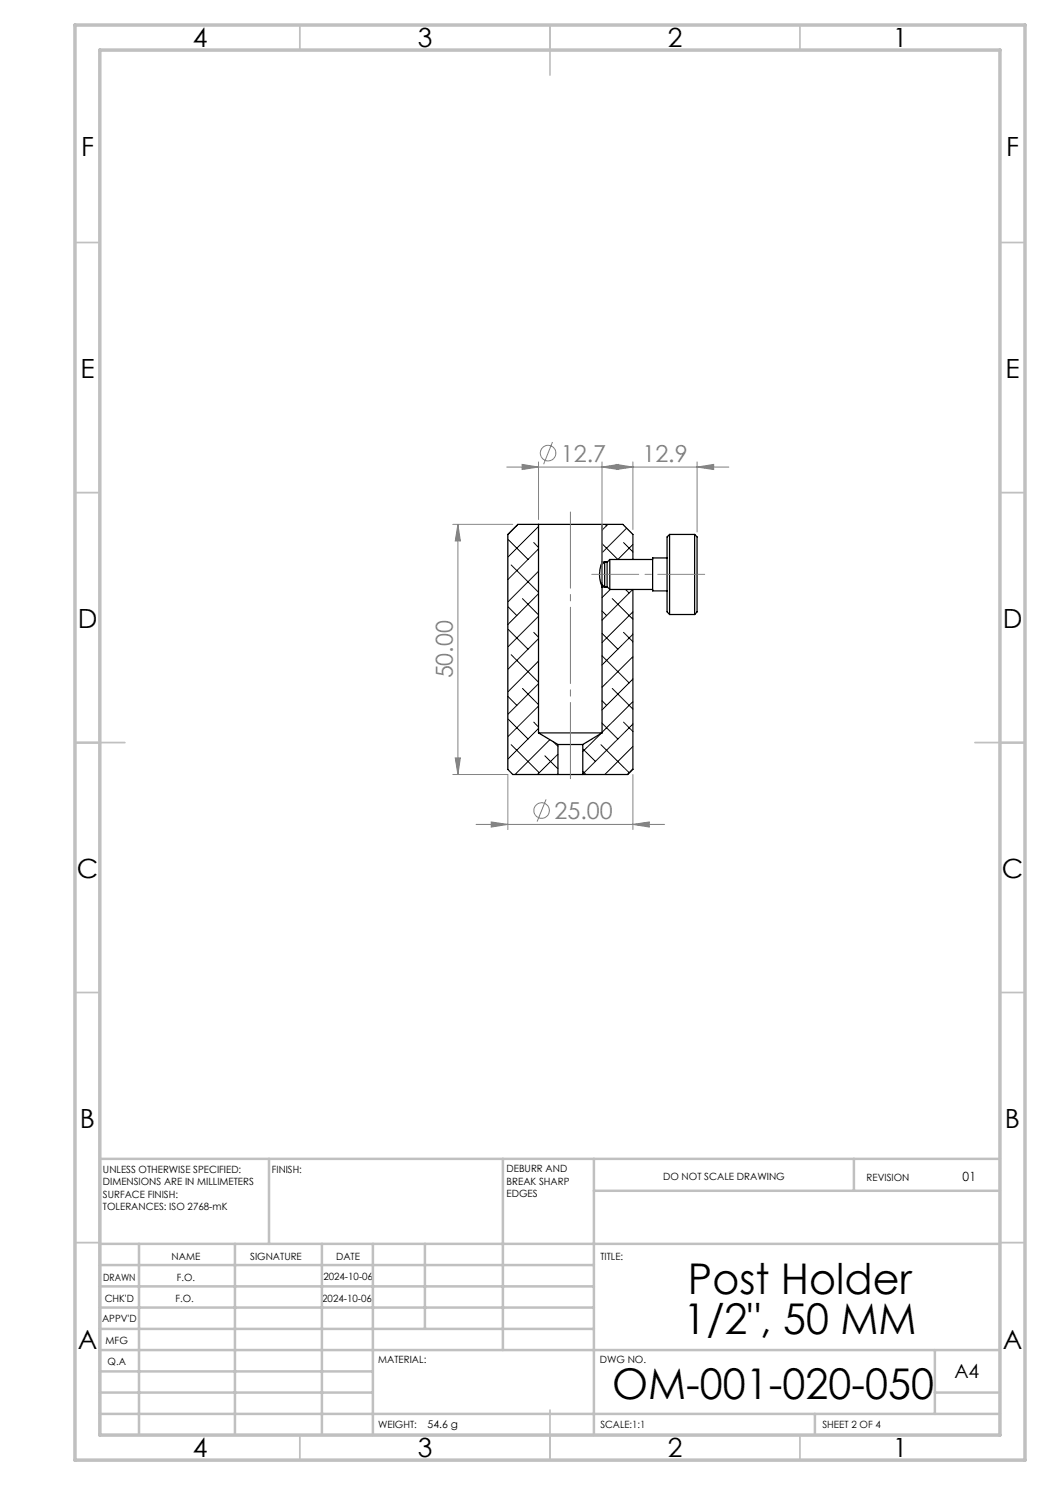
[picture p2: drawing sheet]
<svg xmlns="http://www.w3.org/2000/svg" width="210mm" height="297mm" viewBox="0 0 210 297" stroke-linecap="round" stroke-linejoin="round" font-family="sans-serif">
<g fill="none" stroke="#000" stroke-width=".2">
<path d="M101.6 107.8l4 4.1M102.2 113l5.5 5.5M103.3 105.1l.1 .1M103.6 104.9l-2 2.1M104.5 119.7l3.2 3.3M106.8 108.5l.9 1M107.6 104.9l.1 .1M107.7 105.3l-6.1 6.1M107.7 109.8l-6.1 6.1M107.7 114.3l-6.1 6.1M107.7 118.7l-6.1 6.2M120.4 108.7l3.2 3.2 3-3"/>
<path d="M121.1 104.9l.2 .3M121.6 104.9l-1.2 1.1M122.1 117.9l-1.7 1.6M122.4 119.7l4.2 4.2M124.7 108.5l1.9 1.9M125.1 117.9l.7 .7M125.3 105.7l-4.9 4.9M126.5 117.9l-6.1 6.1M101.6 121.3l1.8 1.8M101.6 139.3l1.8 1.8M101.6 125.8l4 4.1M102.2 130.9l5.5 5.6"/>
<path d="M104.5 137.7l3.2 3.2M106.8 126.5l.9 1M107.7 136.7l-6.1 6.2M107.7 127.7l-6.1 6.2M107.7 123.3l-6.1 6.1M107.7 132.2l-6.1 6.2M120.4 122.2l.9 .9M120.4 126.7l3.2 3.2M120.4 131.2l5.4 5.4M122.4 137.7l4.2 4.1M124.7 126.5l1.9 1.8M126.6 135.8l-6.2 6.2"/>
<path d="M126.6 131.3l-6.2 6.2M126.6 126.9l-6.2 6.1M126.6 122.4l-6.2 6.1M101.6 143.8l4 4M102.2 148.9l5.6 5.6M106.8 144.4l.9 1M107.7 141.2l-6.1 6.2M107.7 145.7l-6.1 6.1M109 151.2l2.6 2.6M110 148l-7 6.9M110.7 148.4l.9 .9M111.6 150.8l-4.1 4.1"/>
<path d="M116.6 149.8l2.5 2.5M116.6 154.3l.6 .6M120.1 146.8l-3.5 3.5M120.2 148.9l5.6 5.6M120.4 140.2l.9 .9M120.4 144.6l3.2 3.2M124.7 144.4l1.9 1.9M126.6 153.8l-1.1 1.1M126.6 149.3l-5.6 5.6M126.6 144.8l-10 10M126.6 140.3l-6.2 6.2"/>
</g>
<g fill="none" stroke="#000" stroke-width=".25">
<path d="M107.7 104.9h12.7M107.7 104.9v41.7M107.7 104.9h-4.1l-2 2v47l1 1h9M120.4 112.9l.5-.5v5l-.5-.5zM120.4 112.4h1v5h-1M120.4 112.4a6.6 6.6 0 0 0 0 5M120.4 104.9v7.5M120.4 117.4v29.2M120.4 104.9h4.2l2 2v5M121.4 117.3l.6 .6M122 111.9v6M122 111.9h8.5"/>
<path d="M122 117.9h8.5M122 111.9l-.6 .6M126.6 117.9v36l-1 1h-9M133.4 111.6h-2.9v6.6h2.9M133.9 106.9v16M133.9 106.9l-.5 .5v15l.5 .5M133.9 106.9h5M138.9 106.9v16M138.9 106.9l.5 .5v15l-.5 .5M133.9 122.9h5M107.7 146.6h12.7M107.7 146.6l3.9 2.3"/>
<path d="M111.6 148.9h5M111.6 154.9h5M111.6 148.9v6M116.6 148.9v6M120.4 146.6l-3.8 2.3"/>
</g>
<g fill="none" stroke="#808080" stroke-width=".2">
<path d="M101.4 93.4h44.4M104.4 92.9l3.3 .5-3.3 .5zM107.7 92.4v11.5M110.5 88.4l-1.8 4.4M120.4 93.4l3.3-.5v1zM120.4 92.4v24M123.3 92.9l3.3 .5-3.3 .5zM126.6 92.4v13.5M139.4 93.4l3.3-.5v1zM139.4 92.4v14M90.6 104.9h12M91.6 104.9l.5 3.3h-1z"/>
<path d="M91.6 104.9v50M90.6 154.9h11v11M91.1 151.6h1l-.5 3.3zM109.2 159.9l-1.8 4.4M126.6 154.9v11M95.2 164.9h37.7M98.2 164.4l3.4 .5-3.4 .5zM126.6 164.9l3.3-.5v1z"/>
<circle cx="109.6" cy="90.6" r="1.55"/>
<circle cx="108.3" cy="162.1" r="1.56"/>
</g>
<path d="M114.1 102.3v53.6" fill="none" stroke="#808080" stroke-width=".2" stroke-dasharray="15.2 1.3 1.3 1.3" stroke-dashoffset="-.1"/>
<path d="M118.4 114.9h22.5" fill="none" stroke="#808080" stroke-width=".2" stroke-dasharray="15.2 1.3 1.3 1.3" stroke-dashoffset="5.9"/>
<g fill="none" stroke="#c0c0c0" stroke-width=".35">
<path d="M60 5v5M110 5v10M160 5v5M15 48.5h5M200 48.5h5M15 98.5h5M200 98.5h5M15 148.5h10M195 148.5h10M15 198.5h5M200 198.5h5M15 248.5h5"/>
<path d="M200 248.5h5M60 287v5M110 282v10M160 287v5"/>
</g>
<g fill="none" stroke="#c0c0c0" stroke-width=".5">
<path d="M53.8 231.8v17M100.6 231.8v38.2M118.8 231.8v55.2M118.8 238.2h81.2M170.8 231.8v6.4M200 231.8h-180v55.2M20 248.8h180M20 257.3h98.8M20 253h98.8M27.8 248.8v38.2M47 248.8v38.2M64.4 248.8v38.2"/>
<path d="M74.6 248.8v38.2M85 248.8v17M20 265.8h98.8M20 261.5h98.8M20 278.5h54.6M20 274.3h54.6M20 270h180M187 278.5h13M187 270v12.8M20 282.8h180M163 282.8v4.2"/>
</g>
<path d="M15 5h190v287h-190zM20 10h180v277h-180z" fill="none" stroke="#c0c0c0" stroke-width=".7"/>
<g fill="#808080">
<path d="M98.2 164.4l3.4 .5-3.4 .5zM126.6 164.9l3.3-.5v1z"/>
<path d="M104.4 92.9l3.3 .5-3.3 .5zM120.4 93.4l3.3-.5v1z"/>
<path d="M139.4 93.4l3.3-.5v1zM123.3 92.9l3.3 .5-3.3 .5z"/>
<path d="M91.6 104.9l.5 3.3h-1zM91.1 151.6h1l-.5 3.3z"/>
</g>
<g font-size="8.5">
<text x="137.6" y="258.8">Post Holder</text>
<text x="136.7" y="266.9">1/2&quot;, 50 MM</text>
<text x="122.4" y="279.7">OM-001-020-050</text>
</g>
<g font-size="5.3">
<text x="38.5" y="9.5">4</text>
<text x="83.5" y="9.5">3</text>
<text x="133.6" y="9.5">2</text>
<text x="178.6" y="9.5">1</text>
<text x="16.2" y="31.3">F</text>
<text x="201.2" y="31.3">F</text>
<text x="16.1" y="75.5">E</text>
<text x="201.1" y="75.5">E</text>
<text x="15.5" y="125.5">D</text>
<text x="200.5" y="125.5">D</text>
<text x="15.4" y="175.5">C</text>
<text x="200.4" y="175.5">C</text>
<text x="16" y="225.5">B</text>
<text x="201" y="225.5">B</text>
<text x="15.5" y="269.8">A</text>
<text x="200.5" y="269.8">A</text>
<text x="38.5" y="291.5">4</text>
<text x="83.5" y="291.5">3</text>
<text x="133.6" y="291.5">2</text>
<text x="178.6" y="291.5">1</text>
</g>
<g font-size="4.7" fill="#808080">
<text x="112.2" y="92.3">12.7</text>
<text x="128.5" y="92.4">12.9</text>
<text x="90.6" y="135.7" transform="rotate(-90 90.6 135.7)">50.00</text>
<text x="110.9" y="163.8">25.00</text>
</g>
<text font-size="3.9" x="190.9" y="275.5">A4</text>
<text font-size="2.5" x="192.5" y="236.1">01</text>
<text font-size="2.1" x="85.5" y="285.6">54.6 g</text>
<g font-size="2">
<text x="20.6" y="234.6">UNLESS OTHERWISE SPECIFIED:</text>
<text x="20.6" y="237.1">DIMENSIONS ARE IN MILLIMETERS</text>
<text x="20.6" y="239.6">SURFACE FINISH:</text>
<text x="54.4" y="234.6">FINISH:</text>
<text x="101.3" y="234.5">DEBURR AND</text>
<text x="101.3" y="237">BREAK SHARP</text>
<text x="101.3" y="239.5">EDGES</text>
<text x="132.6" y="236">DO NOT SCALE DRAWING</text>
<text x="173.3" y="236.2">REVISION</text>
<text x="20.6" y="242.1">TOLERANCES: ISO 2768-mK</text>
<text x="34.3" y="252">NAME</text>
<text x="50" y="251.9">SIGNATURE</text>
<text x="67.2" y="251.9">DATE</text>
<text x="120.1" y="251.9">TITLE:</text>
<text x="20.6" y="256.1">DRAWN</text>
<text x="35.3" y="256.1">F.O.</text>
<text x="64.7" y="255.9">2024-10-06</text>
<text x="20.9" y="260.3">CHK'D</text>
<text x="35.1" y="260.3">F.O.</text>
<text x="64.5" y="260.3">2024-10-06</text>
<text x="20.4" y="264.4">APPV'D</text>
<text x="21.1" y="268.8">MFG</text>
<text x="21.5" y="273">Q.A</text>
<text x="75.6" y="272.5">MATERIAL:</text>
<text x="120" y="272.5">DWG NO.</text>
<text x="75.6" y="285.5">WEIGHT:</text>
<text x="120.1" y="285.6">SCALE:1:1</text>
<text x="164.5" y="285.6">SHEET 2 OF 4</text>
</g>
</svg>
